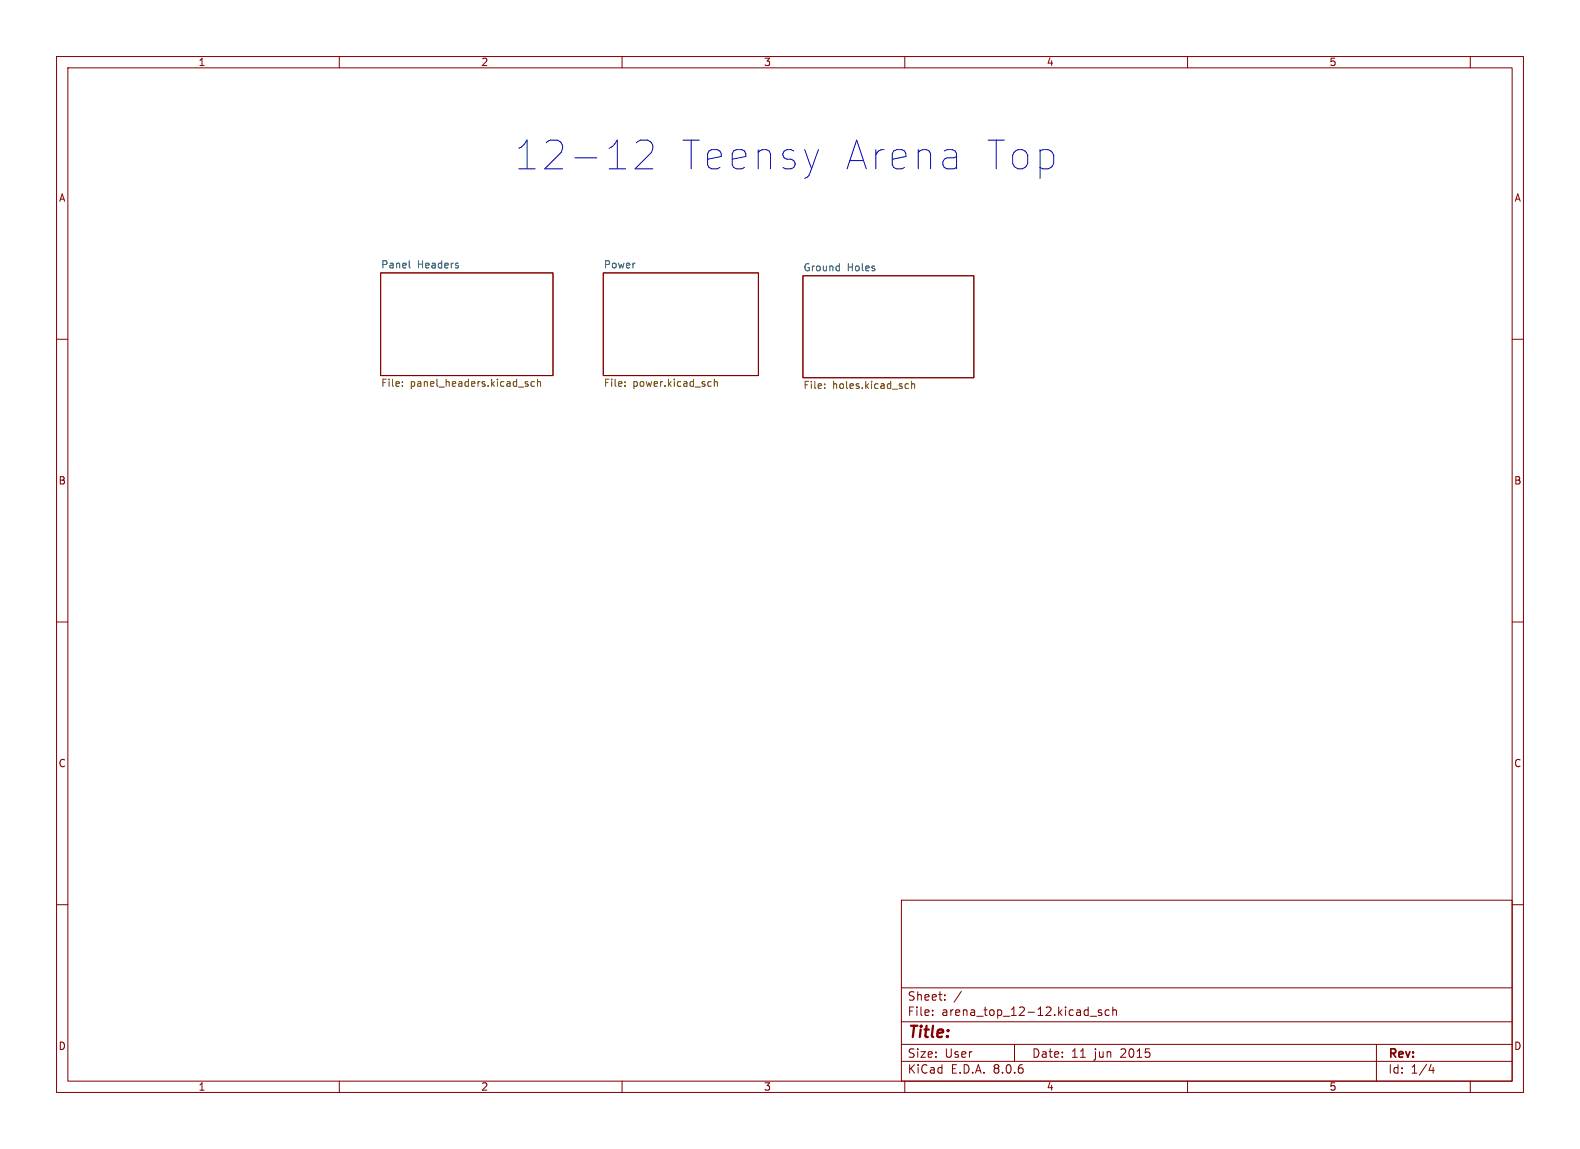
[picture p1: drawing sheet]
<svg xmlns="http://www.w3.org/2000/svg" width="279mm" height="203mm" viewBox="0 0 279 203" stroke-linecap="round" stroke-linejoin="round" font-family="sans-serif">
<g fill="none" stroke="#840000" stroke-width=".18">
<path d="M10 10h259.4v183.2h-259.4zM12 12h255.4v179.2h-255.4zM60 10v2M110 10v2M160 10v2M210 10v2M260 10v2M10 60h2M67.3 48.3h30.5v18.1h-30.5zM106.7 48.3h27.4v18.1h-27.4zM142 48.8h30.2v18h-30.2zM267.4 60h2"/>
<path d="M10 110h2M267.4 110h2M10 160h2M159.4 159.2h108v32h-108zM267.4 160h2M159.4 174.7h108M164.9 179.4v.2M164.9 178.7v.1M167.1 176.7v.2M167.1 176v.1M170 175.3l-1.3 1.9M192.8 179.7h1.1"/>
<path d="M194.8 178.7l-.4-.1-.2 .2 .1 .2 .5 .2v.3h-.6M196.1 178.7l-.4-.1-.3 .3v.4l.2 .2h.5M196.8 178.7l.2-.1 .4 .1v.9M196.8 178.1v1.5M60 191.2v2M110 191.2v2M159.4 187.7h108M159.4 184.7h108M159.4 180.7h108M160 191.2v2M179.4 184.7v3M210 191.2v2"/>
<path d="M243.4 184.7v6.5M253.1 188.2l-.4 1.1h.9M253.4 188.8v1M260 191.2v2"/>
</g>
<g fill="none" stroke="#725600" stroke-width=".18">
<path d="M71.2 68.2v.1M71.2 67.5v.2M93.1 67.9l.3 .1v.1l-.2 .2h-.2M93.1 67.5h.3M94.5 67.5h-.4l-.2 .2 .1 .6h.5M95 67.6l.2-.1h.3l.1 .8M95 67.1v1.2M110.5 68.2v.1M110.5 67.5v.2M125.4 67.5h.4M125.8 68.3h-.4M126.3 67.6l.2-.1h.3l.1 .8"/>
<path d="M126.3 67.1v1.2M145.8 68.6v.1M145.8 67.9v.1M160.3 67.9h.4M160.7 68.6l-.4 .1M161.2 68l.2-.1h.3v.8M161.2 67.4v1.3"/>
</g>
<path d="M72.4 46.1v1.1l.2 .2M81 47v.3M148.3 47l.1 .1M148.4 46.6v1.3M148.4 47.8l-.1 .1" fill="none" stroke="#006464" stroke-width=".18"/>
<path d="M112.5 25.3l.8-.5h1.2a1.38 1.38 0 0 1 .7 2.2l-2.9 2.9h3.2" fill="none" stroke="#0000c2" stroke-width=".18"/>
<g font-size="7.1" fill="#0000c2">
<text x="90.7" y="30.5">12-12</text>
<text x="119.6" y="30.5">Teensy</text>
<text x="148.1" y="30.5">Arena</text>
<text x="172.5" y="30.5">Top</text>
</g>
<text font-size="2.8" fill="#840000" x="160.4" y="184.1">Title:</text>
<g font-size="2.1" fill="#840000">
<text x="160.4" y="179.9">File:</text>
<text x="160.4" y="177.2">Sheet:</text>
<text x="166.5" y="179.9">arena_top_12-12.kicad_sch</text>
<text x="160.4" y="190.1">KiCad</text>
<text x="160.4" y="187.3">Size:</text>
<text x="167.1" y="187.3">User</text>
<text x="168.1" y="190.1">E.D.A.</text>
<text x="175.7" y="190.1">8.0.6</text>
<text x="182.4" y="187.3">Date:</text>
<text x="189.4" y="187.3">11</text>
<text x="193.6" y="187.3">jun</text>
<text x="198.3" y="187.3">2015</text>
<text x="245.4" y="187.5">Rev:</text>
<text x="245.4" y="190.1">Id:</text>
<text x="249.5" y="190.1">1/4</text>
</g>
<g font-size="1.8" fill="#840000">
<text x="35" y="11.9">1</text>
<text x="85" y="11.9">2</text>
<text x="135" y="11.9">3</text>
<text x="185" y="11.9">4</text>
<text x="235" y="11.9">5</text>
<text x="10.3" y="35.9">A</text>
<text x="267.7" y="35.9">A</text>
<text x="10.3" y="85.9">B</text>
<text x="267.7" y="85.9">B</text>
<text x="10.3" y="135.9">C</text>
<text x="267.7" y="135.9">C</text>
<text x="10.3" y="185.9">D</text>
<text x="267.7" y="185.9">D</text>
<text x="35" y="193.1">1</text>
<text x="85" y="193.1">2</text>
<text x="135" y="193.1">3</text>
<text x="185" y="193.1">4</text>
<text x="235" y="193.1">5</text>
</g>
<g font-size="1.8" fill="#006464">
<text x="67.3" y="47.5">Panel</text>
<text x="73.8" y="47.5">Headers</text>
<text x="106.7" y="47.5">Power</text>
<text x="142" y="48.1">Ground</text>
<text x="149.8" y="48.1">Holes</text>
</g>
<g font-size="1.8" fill="#725600">
<text x="67.3" y="68.7">File:</text>
<text x="72.5" y="68.7">panel_headers.kicad_sch</text>
<text x="106.7" y="68.7">File:</text>
<text x="111.9" y="68.7">power.kicad_sch</text>
<text x="142" y="69.1">File:</text>
<text x="147.2" y="69.1">holes.kicad_sch</text>
</g>
</svg>
